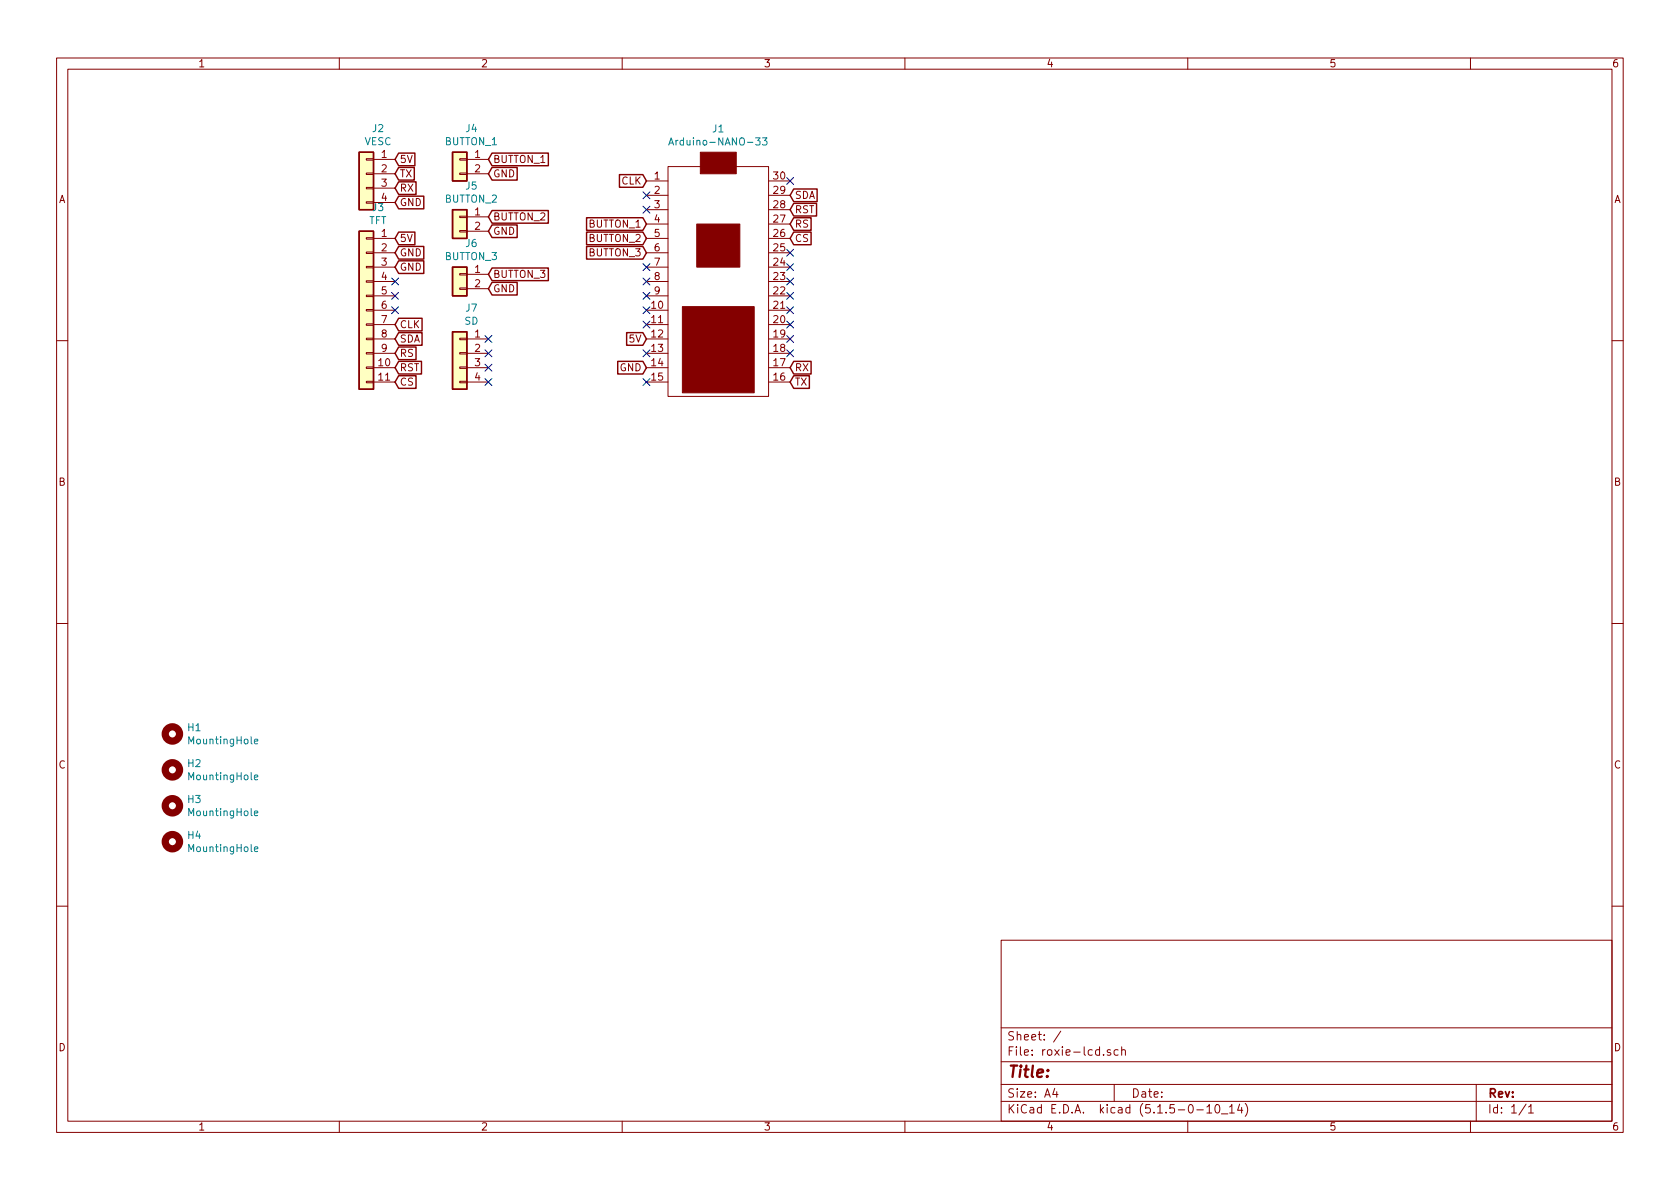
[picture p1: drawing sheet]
<svg xmlns="http://www.w3.org/2000/svg" width="297mm" height="210mm" viewBox="0 0 297 210" stroke-linecap="round" stroke-linejoin="round" font-family="sans-serif">
<g fill="none" stroke="#840000" stroke-width=".18">
<path d="M10 10.3h277v189.9h-277zM12 12.2h273v186.1h-273zM60 10.3v1.9M110 10.3v1.9M160 10.3v1.9M210 10.3v1.9M260 10.3v1.9M64.8 35.7h1.2v.2h-1.2zM64.8 33.1h1.2v.3h-1.2zM64.8 28.1h1.2v.2h-1.2zM64.8 30.6h1.2v.3h-1.2zM66 28.2h3.8"/>
<path d="M66 30.7h3.8M66 33.3h3.8M66 35.8h3.8M81.3 38.2h1.2v.3h-1.2zM81.3 30.6h1.2v.3h-1.2zM81.3 28.1h1.2v.2h-1.2zM82.5 28.2h3.9M82.5 30.7h3.9M82.5 38.3h3.9M114.3 32h3.8M114.3 34.5h3.8M114.3 39.6h3.8"/>
<path d="M114.3 37.1h3.8M118.1 29.5h17.8v40.6h-17.8zM135.9 32h3.8M135.9 34.5h3.8M135.9 39.6h3.8M135.9 37.1h3.8M64.8 59.8h1.2v.3h-1.2zM64.8 57.3h1.2v.2h-1.2zM64.8 52.2h1.2v.2h-1.2zM64.8 49.7h1.2v.2h-1.2zM64.8 47.1h1.2v.3h-1.2zM64.8 44.6h1.2v.2h-1.2z"/>
<path d="M64.8 54.7h1.2v.3h-1.2zM64.8 42h1.2v.3h-1.2zM66 59.9h3.8M66 54.9h3.8M66 57.4h3.8M66 52.3h3.8M66 49.8h3.8M66 47.2h3.8M66 44.7h3.8M66 42.2h3.8M81.3 59.8h1.2v.3h-1.2zM81.3 50.9h1.2v.3h-1.2z"/>
<path d="M81.3 48.4h1.2v.2h-1.2zM81.3 40.8h1.2v.2h-1.2zM82.5 59.9h3.9M82.5 48.5h3.9M82.5 51h3.9M82.5 40.9h3.9M114.3 59.9h3.8M114.3 54.9h3.8M114.3 57.4h3.8M114.3 52.3h3.8M114.3 49.8h3.8M114.3 47.2h3.8"/>
<path d="M114.3 44.7h3.8M114.3 42.2h3.8M135.9 59.9h3.8M135.9 54.9h3.8M135.9 57.4h3.8M135.9 52.3h3.8M135.9 49.8h3.8M135.9 47.2h3.8M135.9 44.7h3.8M135.9 42.2h3.8M10 60.2h2M64.8 62.4h1.2v.2h-1.2z"/>
<path d="M64.8 64.9h1.2v.2h-1.2zM64.8 67.4h1.2v.3h-1.2zM66 62.5h3.8M66 65h3.8M66 67.6h3.8M81.3 67.4h1.2v.3h-1.2zM81.3 64.9h1.2v.2h-1.2zM81.3 62.4h1.2v.2h-1.2zM82.5 62.5h3.9M82.5 65h3.9M82.5 67.6h3.9M114.3 62.5h3.8"/>
<path d="M114.3 65h3.8M114.3 67.6h3.8M135.9 62.5h3.8M135.9 65h3.8M135.9 67.6h3.8M285 60.2h2M10 110.3h2M285 110.3h2M10 160.2h2M177 166.3h108v32h-108zM285 160.2h2M60 198.3v1.9"/>
<path d="M110 198.3v1.9M160 198.3v1.9M177 194.8h108M177 191.8h108M177 187.8h108M177 181.8h108M186.5 192.5l-.4 1h1M186.8 193v1M187.6 182.3l-1.3 2M195.1 186.5v.1M196.3 185.7a.37 .37 0 0 0-.5 .1v.2l.5 .2 .1 .1-.2 .3-.4-.1M197 191.8v3"/>
<path d="M197.7 185.7l-.4-.1-.3 .3 .1 .6 .2 .1 .4-.1M198.3 185.7h.1a.37 .37 0 0 1 .6 .1v.8M198.3 185.1v1.5M210 198.3v1.9M211.6 196.3h1.2M213.4 195.8l.4-.5v1.5M213.4 196.8h.8M215 195.4l.3-.1a.94 .94 0 0 1 0 1.5 .8 .8 0 0 1-.6-.6 .8 .8 0 0 1 .3-.8zM216 197h1.1M217.4 195.8l.4-.5v1.5M217.4 196.8h.8M219.2 195.2l-.4 1.1h.9"/>
<path d="M219.5 195.8v1M220.2 195.1a1.71 1.71 0 0 1 0 2.3M260 198.3v1.9M261 191.8v6.5M269.8 195.2l-1.2 2M270.3 195.8l.4-.5v1.5M270.3 196.8h.8"/>
</g>
<g fill="none" stroke="#840000" stroke-width="1.3">
<circle cx="30.5" cy="136.1" r="1.27"/>
<circle cx="30.5" cy="129.8" r="1.27"/>
<circle cx="30.5" cy="142.5" r="1.27"/>
<circle cx="30.5" cy="148.8" r="1.27"/>
</g>
<path d="M118.2 25.6l.5-1.2 .4 1.2M118.4 25.3h.6M133.6 24.4h.8l-.4 .5 .3 .1v.5l-.1 .1-.6-.1M134.8 24.4h.8l-.4 .5 .3 .1 .1 .4-.2 .2-.6-.1M45 137.5l.6-.1-.1-.3h-.3l-.2 .1 .1 .6h.4M45 131.1l.6-.1-.1-.2-.3-.1-.2 .2 .1 .6h.4M45 150.2l.6-.1-.1-.3h-.3l-.2 .1 .1 .6h.4M45 143.8l.6-.1-.1-.2-.3-.1-.2 .2 .1 .6h.4" fill="none" stroke="#008484" stroke-width=".18"/>
<g fill="#ffffc2" stroke="#ffffc2" stroke-width=".18">
<path d="M63.5 26.9h2.5v10.2h-2.5z"/>
<path d="M80 58.7h2.5v10.1h-2.5z"/>
<path d="M80 47.2h2.5v5.1h-2.5z"/>
<path d="M80 37.1h2.5v5.1h-2.5z"/>
<path d="M63.5 40.9h2.5v27.9h-2.5z"/>
<path d="M80 26.9h2.5v5.1h-2.5z"/>
</g>
<g fill="none" stroke="#840000" stroke-width=".25">
<path d="M63.5 26.9h2.5v10.2h-2.5zM70.5 27.1h2.9v2.2h-2.9l-.7-1.1zM70.5 34.7h4.4v2.2h-4.4l-.7-1.1zM70.5 29.6h2.8v2.2h-2.8l-.7-1.1zM70.5 32.2h3.1v2.2h-3.1l-.7-1.1zM80 37.1h2.5v5.1h-2.5zM80 26.9h2.5v5.1h-2.5zM87 29.6h4.4v2.2h-4.4l-.6-1.1zM87 39.8h4.4v2.2h-4.4l-.6-1.1zM87 37.2h10v2.3h-10l-.6-1.2zM87 27.1h10v2.2h-10l-.6-1.1zM103.7 38.5h10l.6 1.1-.6 1.1h-10z"/>
<path d="M109.5 30.9h4.2l.6 1.1-.6 1.1h-4.2zM140.3 38.5h3.1v2.2h-3.1l-.6-1.1zM140.3 36h4.1v2.2h-4.1l-.6-1.1zM140.3 33.4h4.2v2.3h-4.2l-.6-1.2zM63.5 40.9h2.5v27.9h-2.5zM70.5 43.6h4.4v2.2h-4.4l-.7-1.1zM70.5 46.1h4.4v2.3h-4.4l-.7-1.2zM70.5 56.3h4.1v2.2h-4.1l-.7-1.1zM70.5 58.8h4.1v2.3h-4.1l-.7-1.2zM70.5 41h2.9v2.3h-2.9l-.7-1.1zM80 58.7h2.5v10.1h-2.5zM80 47.2h2.5v5.1h-2.5z"/>
<path d="M87 49.9h4.4v2.3h-4.4l-.6-1.2zM87 47.4h10v2.2h-10l-.6-1.1zM103.7 41h10l.6 1.2-.6 1.1h-10zM103.7 43.6h10l.6 1.1-.6 1.1h-10zM110.8 58.8h2.9l.6 1.1-.6 1.2h-2.9zM140.3 41h3.1v2.3h-3.1l-.6-1.1zM70.5 61.4h3.1v2.2h-3.1l-.7-1.1zM70.5 63.9h4v2.2h-4l-.7-1.1zM70.5 66.4h3.1v2.3h-3.1l-.7-1.1zM109.2 63.9h4.5l.6 1.1-.6 1.1h-4.5zM140.3 66.4h2.8v2.3h-2.8l-.6-1.1zM140.3 63.9h3.1v2.2h-3.1l-.6-1.1z"/>
</g>
<g fill="#840000" stroke="#840000" stroke-width=".18">
<path d="M123.2 39.6h7.6v7.6h-7.6z"/>
<path d="M123.8 26.9h6.4v3.8h-6.4z"/>
<path d="M120.6 54.2h12.7v15.3h-12.7z"/>
</g>
<g fill="none" stroke="#000084" stroke-width=".18">
<path d="M113.7 36.5l1.2 1.2M113.7 33.9l1.2 1.2M114.9 36.5l-1.2 1.2M114.9 33.9l-1.2 1.2M139.1 31.4l1.2 1.2M140.3 31.4l-1.2 1.2M69.2 54.2l1.3 1.3M69.2 51.7l1.3 1.2M69.2 49.2l1.3 1.2M70.5 54.2l-1.3 1.3M70.5 51.7l-1.3 1.2M70.5 49.2l-1.3 1.2"/>
<path d="M85.8 59.3l1.2 1.2M87 59.3l-1.2 1.2M113.7 46.6l1.2 1.2M113.7 49.2l1.2 1.2M113.7 51.7l1.2 1.2M113.7 54.2l1.2 1.3M113.7 56.8l1.2 1.2M114.9 46.6l-1.2 1.2M114.9 49.2l-1.2 1.2M114.9 51.7l-1.2 1.2M114.9 54.2l-1.2 1.3M114.9 56.8l-1.2 1.2"/>
<path d="M139.1 59.3l1.2 1.2M139.1 56.8l1.2 1.2M139.1 54.2l1.2 1.3M139.1 51.7l1.2 1.2M139.1 49.2l1.2 1.2M139.1 46.6l1.2 1.2M139.1 44.1l1.2 1.2M140.3 59.3l-1.2 1.2M140.3 56.8l-1.2 1.2M140.3 54.2l-1.2 1.3M140.3 51.7l-1.2 1.2M140.3 49.2l-1.2 1.2"/>
<path d="M140.3 46.6l-1.2 1.2M140.3 44.1l-1.2 1.2M85.8 61.9l1.2 1.2M85.8 64.4l1.2 1.2M85.8 66.9l1.2 1.3M87 64.4l-1.2 1.2M87 61.9l-1.2 1.2M87 66.9l-1.2 1.3M113.7 66.9l1.2 1.3M113.7 61.9l1.2 1.2M114.9 66.9l-1.2 1.3M114.9 61.9l-1.2 1.2"/>
<path d="M139.1 61.9l1.2 1.2M140.3 61.9l-1.2 1.2"/>
</g>
<text font-size="2.8" fill="#840000" x="178" y="190.5">Title:</text>
<g font-size="2.1" fill="#840000">
<text x="178" y="184">Sheet: /</text>
<text x="178" y="186.7">File: roxie-lcd.sch</text>
<text x="178" y="196.9">KiCad E.D.A. kicad (5.1.5-0-10_14)</text>
<text x="178" y="194.1">Size: A4</text>
<text x="200" y="194.1">Date:</text>
<text x="263" y="194.1">Rev:</text>
<text x="263" y="196.9">Id: 1/1</text>
</g>
<g font-size="1.8" fill="#840000">
<text x="35" y="11.9">1</text>
<text x="85" y="11.9">2</text>
<text x="135" y="11.9">3</text>
<text x="185" y="11.9">4</text>
<text x="235" y="11.9">5</text>
<text x="285" y="11.9">6</text>
<text x="67.5" y="27.9">1</text>
<text x="70.6" y="28.8">5V</text>
<text x="84" y="27.9">1</text>
<text x="87.1" y="28.8">BUTTON_1</text>
<text x="10.4" y="35.9">A</text>
<text x="67.5" y="30.5">2</text>
<text x="67.5" y="33">3</text>
<text x="67.5" y="35.6">4</text>
<text x="70.6" y="31.4">TX</text>
<text x="70.6" y="33.9">RX</text>
<text x="84" y="30.5">2</text>
<text x="87.1" y="31.4">GND</text>
<text x="109.9" y="32.6">CLK</text>
<text x="115.7" y="31.7">1</text>
<text x="115.7" y="34.3">2</text>
<text x="136.8" y="34.3">29</text>
<text x="136.8" y="31.7">30</text>
<text x="140.5" y="35.2">SDA</text>
<text x="285.4" y="35.9">A</text>
<text x="67.5" y="41.9">1</text>
<text x="70.6" y="36.4">GND</text>
<text x="84" y="38.1">1</text>
<text x="84" y="40.6">2</text>
<text x="87.1" y="41.5">GND</text>
<text x="87.1" y="39">BUTTON_2</text>
<text x="104.2" y="40.3">BUTTON_1</text>
<text x="115.7" y="36.8">3</text>
<text x="115.7" y="39.4">4</text>
<text x="115.7" y="41.9">5</text>
<text x="136.8" y="41.9">26</text>
<text x="136.8" y="39.4">27</text>
<text x="136.8" y="36.8">28</text>
<text x="140.5" y="40.3">RS</text>
<text x="140.5" y="37.7">RST</text>
<text x="67.5" y="44.4">2</text>
<text x="67.5" y="47">3</text>
<text x="70.6" y="45.3">GND</text>
<text x="70.6" y="47.9">GND</text>
<text x="70.6" y="42.8">5V</text>
<text x="104.2" y="42.8">BUTTON_2</text>
<text x="104.2" y="45.3">BUTTON_3</text>
<text x="115.7" y="44.4">6</text>
<text x="115.7" y="47">7</text>
<text x="136.8" y="47">24</text>
<text x="136.8" y="44.4">25</text>
<text x="140.5" y="42.8">CS</text>
<text x="67.5" y="49.5">4</text>
<text x="67.5" y="52.1">5</text>
<text x="84" y="48.3">1</text>
<text x="84" y="50.8">2</text>
<text x="87.1" y="51.7">GND</text>
<text x="87.1" y="49.1">BUTTON_3</text>
<text x="115.7" y="49.5">8</text>
<text x="115.7" y="52.1">9</text>
<text x="136.8" y="52.1">22</text>
<text x="136.8" y="49.5">23</text>
<text x="67.5" y="54.6">6</text>
<text x="67.5" y="57.1">7</text>
<text x="67.5" y="59.7">8</text>
<text x="70.6" y="58">CLK</text>
<text x="84" y="59.7">1</text>
<text x="115.2" y="54.6">10</text>
<text x="115.2" y="57.1">11</text>
<text x="115.2" y="59.7">12</text>
<text x="136.8" y="59.7">19</text>
<text x="136.8" y="57.1">20</text>
<text x="136.8" y="54.6">21</text>
<text x="67" y="64.8">10</text>
<text x="67.5" y="62.2">9</text>
<text x="70.6" y="60.6">SDA</text>
<text x="70.6" y="63.1">RS</text>
<text x="70.6" y="65.7">RST</text>
<text x="84" y="62.2">2</text>
<text x="84" y="64.8">3</text>
<text x="109.6" y="65.7">GND</text>
<text x="111.4" y="60.6">5V</text>
<text x="115.2" y="62.2">13</text>
<text x="115.2" y="64.8">14</text>
<text x="136.8" y="64.8">17</text>
<text x="136.8" y="62.2">18</text>
<text x="140.5" y="65.7">RX</text>
<text x="67" y="67.3">11</text>
<text x="70.6" y="68.2">CS</text>
<text x="84" y="67.3">4</text>
<text x="115.2" y="67.3">15</text>
<text x="136.8" y="67.3">16</text>
<text x="140.5" y="68.2">TX</text>
<text x="10.4" y="85.9">B</text>
<text x="285.4" y="85.9">B</text>
<text x="10.4" y="135.9">C</text>
<text x="285.4" y="135.9">C</text>
<text x="10.4" y="185.9">D</text>
<text x="285.4" y="185.9">D</text>
<text x="35" y="199.9">1</text>
<text x="85" y="199.9">2</text>
<text x="135" y="199.9">3</text>
<text x="185" y="199.9">4</text>
<text x="235" y="199.9">5</text>
<text x="285" y="199.9">6</text>
</g>
<g font-size="1.8" fill="#008484">
<text x="65.9" y="23.4">J2</text>
<text x="82.4" y="23.4">J4</text>
<text x="126" y="23.4">J1</text>
<text x="64.4" y="25.7">VESC</text>
<text x="78.7" y="25.7">BUTTON_1</text>
<text x="119.4" y="25.7">Arduino-NANO-33</text>
<text x="78.7" y="35.8">BUTTON_2</text>
<text x="82.4" y="33.5">J5</text>
<text x="65.2" y="39.6">TFT</text>
<text x="65.9" y="37.3">J3</text>
<text x="78.7" y="46">BUTTON_3</text>
<text x="82.4" y="43.7">J6</text>
<text x="82.1" y="57.4">SD</text>
<text x="82.4" y="55.1">J7</text>
<text x="33.2" y="129.3">H1</text>
<text x="33.6" y="131.6">MountingHole</text>
<text x="33.2" y="135.7">H2</text>
<text x="33.6" y="138">MountingHole</text>
<text x="33.2" y="142">H3</text>
<text x="33.2" y="148.4">H4</text>
<text x="33.6" y="144.3">MountingHole</text>
<text x="33.6" y="150.7">MountingHole</text>
</g>
</svg>
